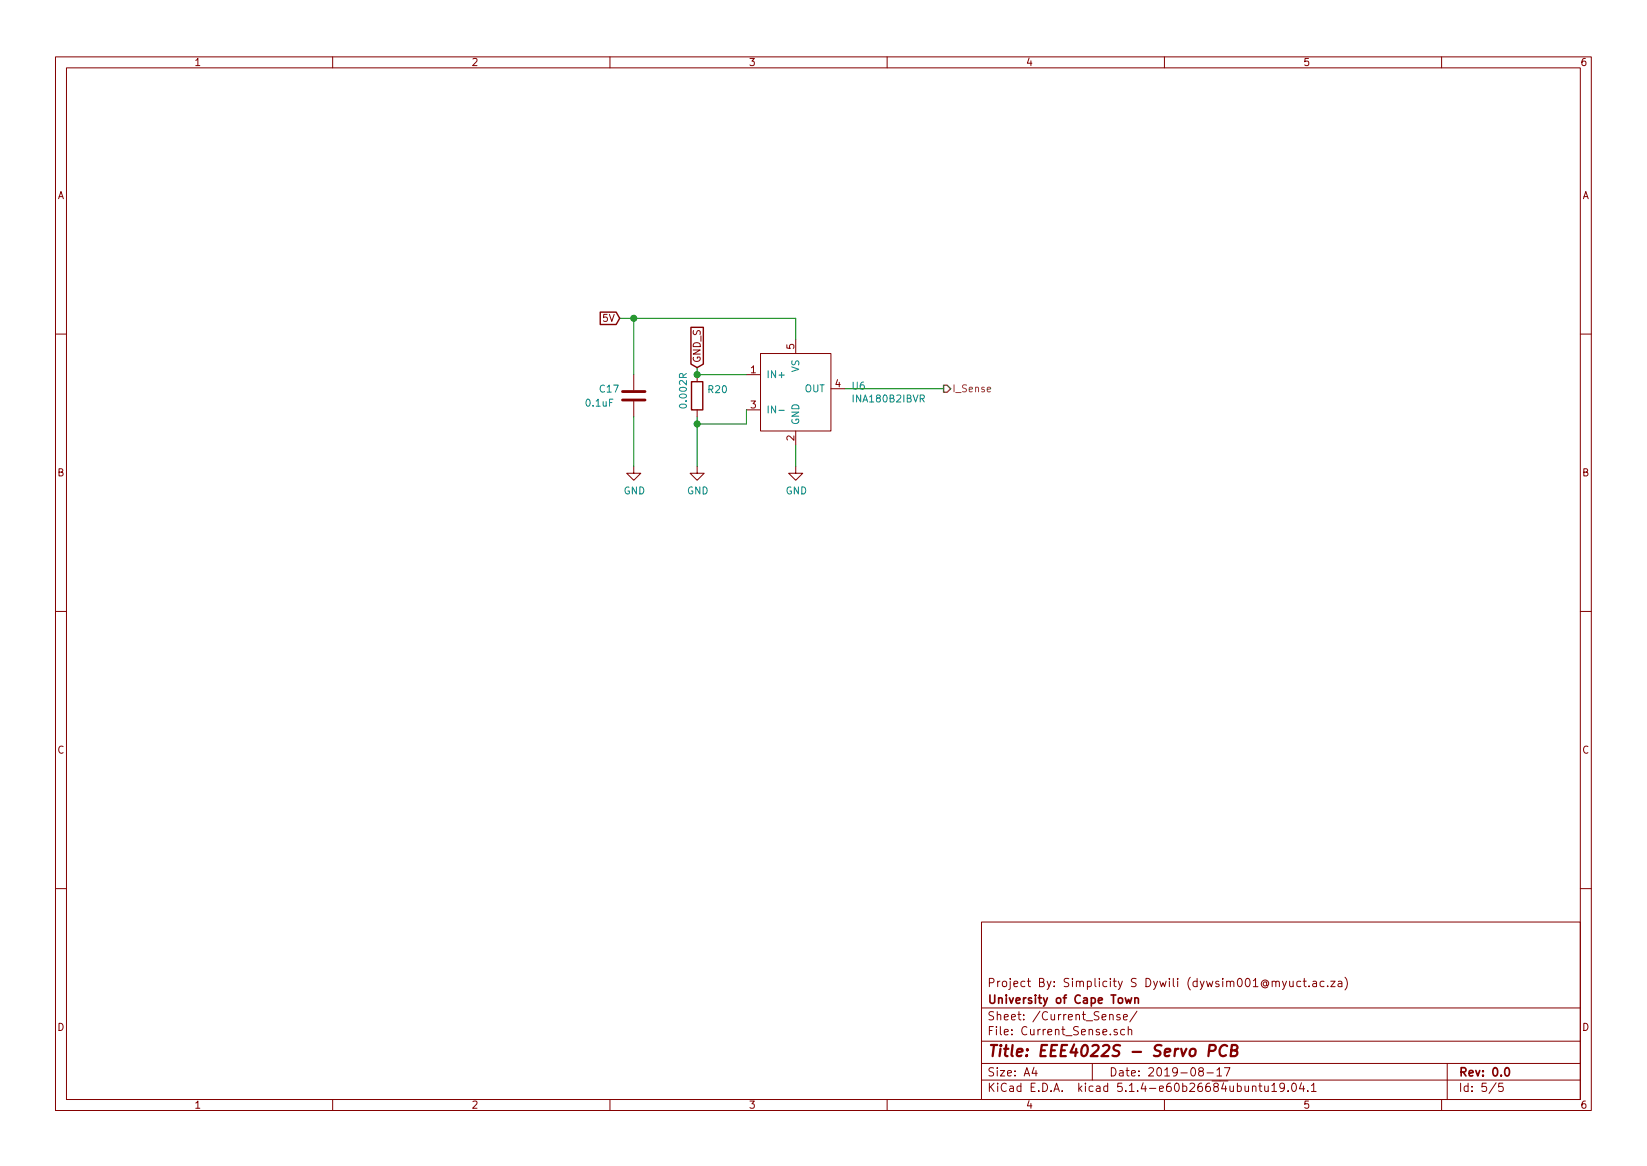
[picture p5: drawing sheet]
EESchema Schematic File Version 4
LIBS:servo_pcb_8A-cache
EELAYER 30 0
EELAYER END
$Descr A4 11693 8268
encoding utf-8
Sheet 5 5
Title "EEE4022S - Servo PCB"
Date "2019-08-17"
Rev "0.0"
Comp "University of Cape Town"
Comment1 "Project By: Simplicity S Dywili (dywsim001@myuct.ac.za)"
Comment2 ""
Comment3 ""
Comment4 ""
$EndDescr
$Comp
L texas-instruments:INA180BXBVR U6
U 1 1
P 5650 2750
F 0 "U6" H 6044 2771 50  0000 L CNN
F 1 "INA180B2IBVR" H 6044 2680 50  0000 L CNN
F 2 "Package_TO_SOT_SMD:SOT-23-5" H 5700 3500 50  0001 C CNN
F 3 "" H 5650 2750 50  0001 C CNN
	1    5650 2750
	1    0    0    -1  
$EndComp
$Comp
L Allegro:R R20
U 1 1
P 4950 2800
F 0 "R20" H 5020 2846 50  0000 L CNN
F 1 "0.002R" V 4850 2700 50  0000 L CNN
F 2 "Resistor_SMD:R_1206_3216Metric" V 4880 2800 50  0001 C CNN
F 3 "" H 4950 2800 50  0000 C CNN
	1    4950 2800
	1    0    0    -1  
$EndComp
$Comp
L power:GND #PWR019
U 1 1
P 5650 3300
F 0 "#PWR019" H 5650 3050 50  0001 C CNN
F 1 "GND" H 5655 3127 50  0000 C CNN
F 2 "" H 5650 3300 50  0001 C CNN
F 3 "" H 5650 3300 50  0001 C CNN
	1    5650 3300
	1    0    0    -1  
$EndComp
Wire Wire Line
	5300 2900 5300 3000
Wire Wire Line
	5300 3000 4950 3000
Wire Wire Line
	4950 2950 4950 3000
Connection ~ 4950 3000
Wire Wire Line
	5300 2650 4950 2650
Wire Wire Line
	5650 2400 5650 2250
Wire Wire Line
	5650 3300 5650 3150
$Comp
L Allegro:C C17
U 1 1
P 4500 2800
F 0 "C17" H 4250 2850 50  0000 L CNN
F 1 "0.1uF" H 4150 2750 50  0000 L CNN
F 2 "Capacitor_SMD:C_0603_1608Metric" H 4538 2650 50  0001 C CNN
F 3 "" H 4500 2800 50  0000 C CNN
	1    4500 2800
	1    0    0    -1  
$EndComp
$Comp
L power:GND #PWR017
U 1 1
P 4500 3300
F 0 "#PWR017" H 4500 3050 50  0001 C CNN
F 1 "GND" H 4505 3127 50  0000 C CNN
F 2 "" H 4500 3300 50  0001 C CNN
F 3 "" H 4500 3300 50  0001 C CNN
	1    4500 3300
	1    0    0    -1  
$EndComp
Wire Wire Line
	4500 2950 4500 3300
Text GLabel 4400 2250 0    50   Input ~ 0
5V
Wire Wire Line
	4400 2250 4500 2250
Wire Wire Line
	4500 2250 4500 2650
Wire Wire Line
	4500 2250 5650 2250
Connection ~ 4500 2250
Wire Wire Line
	4950 3000 4950 3300
$Comp
L power:GND #PWR018
U 1 1
P 4950 3300
F 0 "#PWR018" H 4950 3050 50  0001 C CNN
F 1 "GND" H 4955 3127 50  0000 C CNN
F 2 "" H 4950 3300 50  0001 C CNN
F 3 "" H 4950 3300 50  0001 C CNN
	1    4950 3300
	1    0    0    -1  
$EndComp
Text GLabel 4950 2600 1    50   Input ~ 0
GND_S
Wire Wire Line
	4950 2650 4950 2600
Connection ~ 4950 2650
Wire Wire Line
	6000 2750 6700 2750
Text HLabel 6700 2750 2    50   Output ~ 0
I_Sense
$EndSCHEMATC
